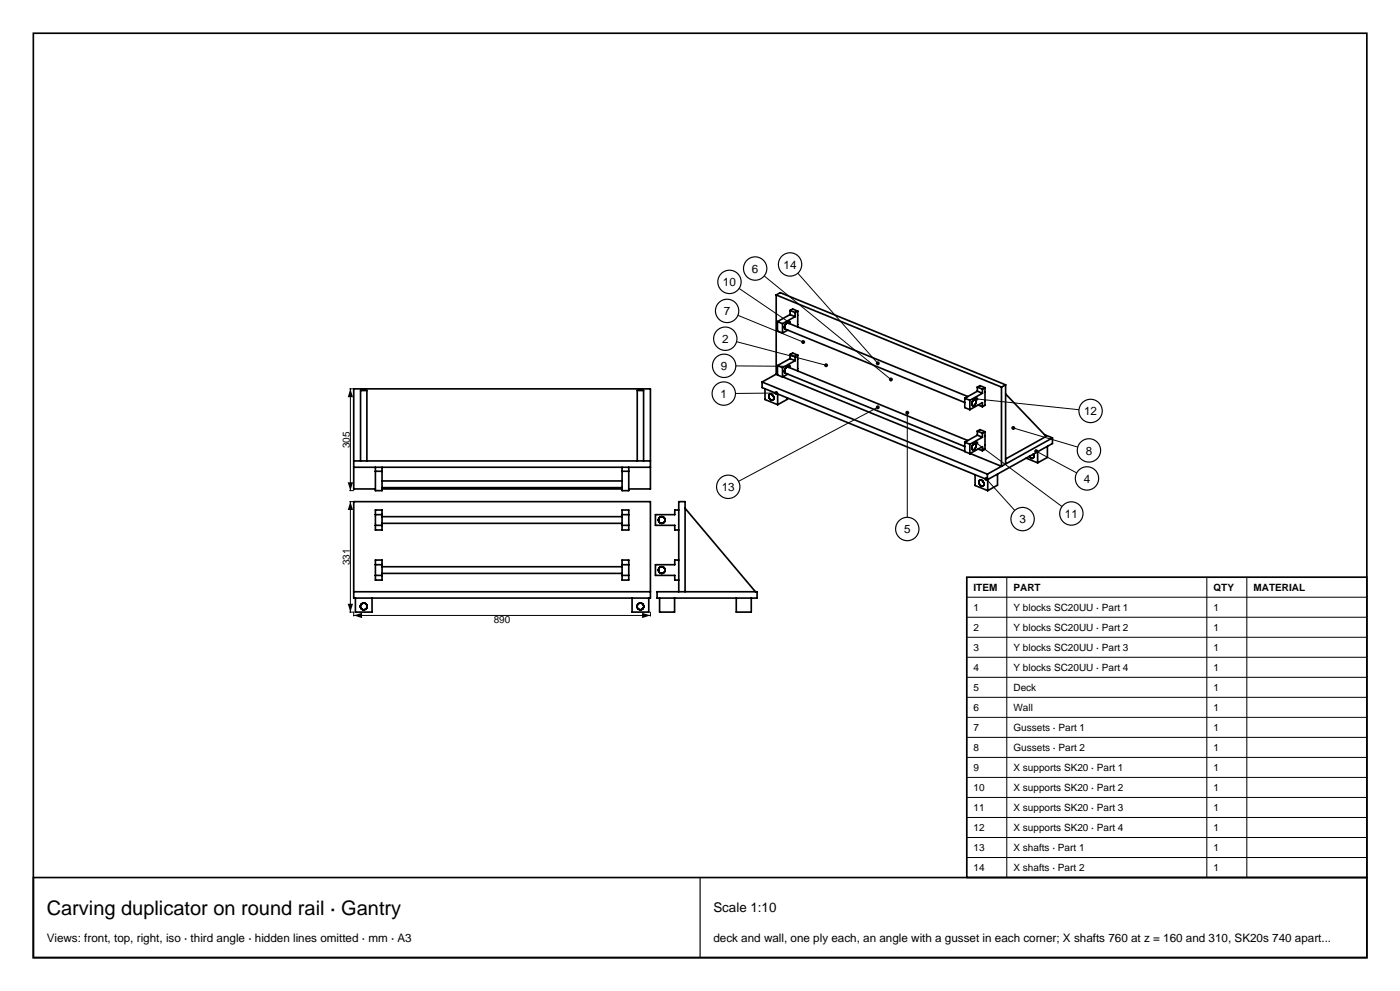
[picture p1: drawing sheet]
<svg xmlns="http://www.w3.org/2000/svg" width="420mm" height="297mm" viewBox="0 0 420 297" stroke-linecap="round" stroke-linejoin="round" font-family="sans-serif">
<g fill="none" stroke="#000" stroke-width=".5">
<path d="M10 10h400.1v277h-400.1zM232.9 88.4v23.7M232.9 88.4l67.5 27.6M232.9 88.4l1.2-.7 67.6 27.6M233.2 96.4v2.8l1.6 .6M233.2 96.4l1.6 .6M234.8 97v2.8M235.5 98.5v.1M235.5 98.6l53.9 22M236 96.8l-.6 .8 .1 .9M236.1 96.8h-.1M236.2 96.8h.1"/>
<path d="M236.2 96.8h-.1M236.3 96.8l54 22M236.3 98.9l-1.5 .9M237 93v1.3M237 93l1.5 .7M237 93l.8-.4 1.5 .6M237 94.3l-3.8 2.1M237 94.3l1.5 .6M238.5 93.7v1.2M238.5 94.9l-3.7 2.1M239.3 93.2v4.8M239.3 93.2l-.8 .5"/>
<path d="M228.6 114.5v1.7l67.6 27.6M228.6 114.5l67.6 27.6M229.5 116.5v3.2l3.8 1.6M230.7 118.3l-.1 .5 .3 .6 .8 .5M230.8 118.3h-.1M230.8 118.2v.1M230.9 118.2h-.1M231 118.1l-.1 .1M231 118.1h.1M231.3 118.1h.1M231.3 118.1h-.3M231.3 118.1l.7 .7 .1 .9"/>
<path d="M231.8 119.9h-.1M232.1 119.7l-.3 .2M232.1 119.7h.1M232.9 112.1l-4.3 2.4M232.9 112.1l.3 .2M233.2 109.6v2.8l1.6 .6M233.2 109.6l1.6 .6M233.3 118.1v3.2M234.8 110.2v2.8M234.9 113l54.5 22.3M235.4 111.5v.1M235.4 111.6l.1 .2"/>
<path d="M235.5 111.8h.1M235.5 111.8l53.9 22M236 110l-.5 .7-.1 .8M236.1 110h-.1M236.2 110h.1M236.2 110h-.1M236.2 119.3v.4l-2.9 1.6M236.3 110l54 22M236.3 112.1l-1.5 .9M237 106.2l1.5 .7M237 106.2l.8-.4 1.5 .6M237 106.2v1.3"/>
<path d="M237 107.5l-3.8 2.1M237 107.5l1.5 .6M238.5 106.9v1.2M238.5 108.1l-3.7 2.1M239.3 106.4v4.8M239.3 106.4l-.8 .5M289.4 119.3v2.9l1.6 .6M289.4 119.3l1.6 .7M291 120v2.8M292.3 119.8l-.6 .6-.1 .9M292.3 119.7l.3 .1M292.3 119.7v.1"/>
<path d="M292.6 119.8h.1M292.7 119.8v.1M292.7 119.9l.1 .1M293.2 116l1.5 .6M293.2 117.2l1.5 .7M293.2 116v1.2M293.2 116l.8-.4 1.5 .6M293.2 117.2l-3.8 2.1M294.7 116.6v1.3M294.7 117.9l-3.7 2.1M295.5 116.2v5.3l-.8 .4M295.5 116.2l-.8 .4"/>
<path d="M300.4 116v23.8l-9.4-3.9M301.7 115.3v23.8M301.7 115.3l-1.3 .7M301.7 118.1l12.2 12.7-12.2 6.8M106.1 138.1h89M108.2 138.1v-21.1h1.9v21.1M191.2 138.1v-21.1h1.9v21.1M289.4 132.5v2.8l1.6 .7M289.4 132.5l1.6 .6M291 133.1v2.9M291.6 121.3v.1M291.6 121.4l.1 .1"/>
<path d="M291.7 134.7h.1M291.7 121.5h.1M291.7 121.5v.1M291.7 134.7l.1 .1M291.7 121.6h.1M291.8 134.8h.1M292.2 134.7l-.3 .1M292.2 121.5l-.4 .1M292.3 133l-.7 .7 .1 1M292.3 134.7h-.1M292.3 121.5h-.1M292.3 132.9v.1"/>
<path d="M292.4 134.6l-.1 .1M292.5 134.5l-.1 .1M292.5 132.9h.1M292.5 132.9h-.2M292.6 132.9v.1M292.6 133h.1M292.7 133v.1M292.7 133.1l.1 .1M292.8 133.2h.1M292.8 133.2v.7l-.3 .6M292.8 120v.1M292.8 120.1l-.1 .7-.4 .7"/>
<path d="M293.2 129.2l1.5 .6M293.2 129.2l.8-.4 1.5 .6M293.2 130.4l1.5 .7M293.2 129.2v1.2M293.2 130.4l-3.8 2.1M293.5 134.6l1.2 .5M293.5 121.4l1.2 .5M294.7 121.9v-1.2l-3.7 2.1M294.7 129.8v1.3M294.7 135.1v-1.2l-3.7 2.1M294.7 131.1l-3.7 2M295.5 129.4v5.3l-.8 .4"/>
<path d="M295.5 129.4l-.8 .4M307.8 137.3l3.5 1.4M308.8 136.8l.1 .1M308.9 136.9l.1 .1M309 137l.1 .2M309.1 137.2h.1M309.2 137.2l.4 .2M309.6 137.4h.1M309.8 137.4h-.2M309.9 137.3l-.1 .1M309.9 137.3h.1M310 136.1l.2 .6-.2 .5"/>
<path d="M310 137.2l-.1 .1M311.3 135.4v3.3M313.4 130.3l2.3 .9M314.2 133.8v3.3l-2.9 1.6M315.7 131.2v1.7l-19.5 10.9M315.7 131.2l-19.5 10.9M106.1 150.3h89v28.9h-89zM106.1 140h89M112.6 146.5h-6.5v-30h89v30h-6.5M112.6 140v7h2v-7M112.6 152.8h2v6h-2zM112.6 157.4h2"/>
<path d="M112.6 154.2h2M112.6 141.2h2M114.6 156.8h72M114.6 154.8h72M114.6 146.5h72M114.6 144.1h72M114.6 146.1h72M186.6 152.8h2v6h-2zM186.6 157.4h2M186.6 154.2h2M186.6 140v7h2v-7M186.6 141.2h2"/>
<path d="M197.8 155.1a1 1 0 0 0 0 1.5 1 1 0 0 0 1.4 0 1 1 0 0 0 0-1.5M197.9 155.1a1 1 0 0 1 1.3 0M197.9 155.1h-.1M199.2 155.1h.1M203.6 152.8h-1.2v1.4h-5.8v3.2h5.8v1.4h1.2M205.5 152.3l21.1 25M292.5 142.3v3.2l3.8 1.5M293.7 144.2l.1 .8 .6 .7M293.7 144.1v.1M294 143.9l-.3 .2M294.1 143.8l.4 .1M294.1 143.8l-.1 .1"/>
<path d="M294.4 145.7h.1M294.5 143.9l.1 .1M294.6 144l.5 .7v.8M295 145.5l-.5 .2M295.1 145.5h-.1M296.2 142.1v1.7M296.3 143.7v3.3M299.2 142.1v3.3l-2.9 1.6M106.1 177.3h89M106.6 179.2v4.2h5v-4.2M112.6 167.8h2v6h-2zM112.6 172.4h2"/>
<path d="M112.6 169.2h2M114.6 171.8h72M114.6 169.8h72M186.6 167.8h2v6h-2zM186.6 172.4h2M186.6 169.2h2M189.6 179.2v4.2h5v-4.2M197.1 177.3h30v1.9h-30zM197.9 179.2v4.2h4.5v-4.2M203.6 177.3v-27h1.9v27M203.6 167.8h-1.2v1.4h-5.8v3.2h5.8v1.4h1.2M220.9 179.2v4.2h4.5v-4.2"/>
<path d="M109.8 182.5l-.1 .1"/>
<circle cx="198.5" cy="170.8" r="1"/>
<circle cx="109.1" cy="181.7" r="1"/>
<circle cx="192.1" cy="181.7" r="1"/>
</g>
<path d="M104.9 116.5h1.2M105.1 116.5v30.5M232.9 117.8l-12.3 .1M104.9 150.3h1.2M104.9 147h1.2M105.1 150.3v33.1M104.9 183.4h1.2v1.2M106.1 184.4h89M195.1 183.4v1.2" fill="none" stroke="#000" stroke-width=".3"/>
<g fill="#000">
<path d="M105.1 116.5l.8 2.5h-1.6zM105.1 150.3l.8 2.5h-1.6zM104.3 144.5h1.6l-.8 2.5zM104.3 180.9h1.6l-.8 2.5zM106.1 184.4l2.5-.8v1.6zM192.6 183.6l2.5 .8-2.5 .8z"/>
<circle cx="232.9" cy="117.8" r=".6"/>
</g>
<circle cx="217.1" cy="118" r="3.5" fill="#fff" stroke="#000" stroke-width=".35"/>
<path d="M263.3 122.1l-41.7 22.2" fill="none" stroke="#000" stroke-width=".3"/>
<circle cx="263.3" cy="122.1" r=".6" fill="#000"/>
<circle cx="218.5" cy="145.9" r="3.5" fill="#fff" stroke="#000" stroke-width=".35"/>
<path d="M272.2 123.7v31.3" fill="none" stroke="#000" stroke-width=".3"/>
<circle cx="272.2" cy="123.7" r=".6" fill="#000"/>
<circle cx="272.2" cy="158.5" r="3.5" fill="#fff" stroke="#000" stroke-width=".35"/>
<path d="M295.9 143.5l8.5 9.5" fill="none" stroke="#000" stroke-width=".3"/>
<circle cx="295.9" cy="143.5" r=".6" fill="#000"/>
<circle cx="306.8" cy="155.6" r="3.5" fill="#fff" stroke="#000" stroke-width=".35"/>
<path d="M292.9 132.7l25.7 19.1" fill="none" stroke="#000" stroke-width=".3"/>
<circle cx="292.9" cy="132.7" r=".6" fill="#000"/>
<circle cx="321.4" cy="153.9" r="3.5" fill="#fff" stroke="#000" stroke-width=".35"/>
<path d="M310.9 135.2l12.1 6.5" fill="none" stroke="#000" stroke-width=".3"/>
<circle cx="310.9" cy="135.2" r=".6" fill="#000"/>
<circle cx="326.1" cy="143.4" r="3.5" fill="#fff" stroke="#000" stroke-width=".35"/>
<path d="M304 128.3l19.3 5.7" fill="none" stroke="#000" stroke-width=".3"/>
<circle cx="304" cy="128.3" r=".6" fill="#000"/>
<circle cx="326.7" cy="135" r="3.5" fill="#fff" stroke="#000" stroke-width=".35"/>
<path d="M292.9 119.6l30.8 3.2" fill="none" stroke="#000" stroke-width=".3"/>
<circle cx="292.9" cy="119.6" r=".6" fill="#000"/>
<circle cx="327.2" cy="123.2" r="3.5" fill="#fff" stroke="#000" stroke-width=".35"/>
<path d="M239.3 81.9l24 27" fill="none" stroke="#000" stroke-width=".3"/>
<circle cx="263.3" cy="108.9" r=".6" fill="#000"/>
<circle cx="237" cy="79.3" r="3.5" fill="#fff" stroke="#000" stroke-width=".35"/>
<path d="M229.3 82.7l38 31" fill="none" stroke="#000" stroke-width=".3"/>
<circle cx="267.3" cy="113.7" r=".6" fill="#000"/>
<circle cx="226.6" cy="80.5" r="3.5" fill="#fff" stroke="#000" stroke-width=".35"/>
<path d="M221.7 86.4l15 10.2" fill="none" stroke="#000" stroke-width=".3"/>
<circle cx="236.7" cy="96.6" r=".6" fill="#000"/>
<circle cx="218.8" cy="84.5" r="3.5" fill="#fff" stroke="#000" stroke-width=".35"/>
<path d="M221.4 94.5l19.6 8" fill="none" stroke="#000" stroke-width=".3"/>
<circle cx="241" cy="102.5" r=".6" fill="#000"/>
<circle cx="218.1" cy="93.2" r="3.5" fill="#fff" stroke="#000" stroke-width=".35"/>
<path d="M221 102.4l26.8 7.1" fill="none" stroke="#000" stroke-width=".3"/>
<circle cx="247.8" cy="109.5" r=".6" fill="#000"/>
<circle cx="217.6" cy="101.5" r="3.5" fill="#fff" stroke="#000" stroke-width=".35"/>
<path d="M220.7 109.7l16 .1" fill="none" stroke="#000" stroke-width=".3"/>
<circle cx="236.7" cy="109.8" r=".6" fill="#000"/>
<circle cx="217.2" cy="109.6" r="3.5" fill="#fff" stroke="#000" stroke-width=".35"/>
<path d="M290 173h120.1v90h-120.1z" fill="#fff" stroke="#000" stroke-width=".5"/>
<g fill="none" stroke="#000" stroke-width=".3">
<path d="M290 179h120.1M302 173v90M362 173v90M374 173v90M290 185h120.1M290 191h120.1M290 197h120.1M290 203h120.1M290 209h120.1M290 215h120.1M290 221h120.1M290 227h120.1"/>
<path d="M290 233h120.1M290 239h120.1M290 245h120.1M290 251h120.1M290 257h120.1"/>
</g>
<path d="M10 263h400.1v24h-400.1z" fill="none" stroke="#000" stroke-width=".5"/>
<path d="M210 263v24" fill="none" stroke="#000" stroke-width=".35"/>
<text font-size="6" x="14" y="274.2">Carving duplicator on round rail · Gantry</text>
<text font-size="4" x="214" y="273.4">Scale 1:10</text>
<g font-size="3.5">
<text x="225.6" y="81.7">6</text>
<text x="235.1" y="80.5">14</text>
<text x="216.9" y="85.7">10</text>
<text x="217.2" y="94.4">7</text>
<text x="216.6" y="102.8">2</text>
<text x="216.3" y="110.9">9</text>
<text x="216.2" y="119.2">1</text>
<text x="325.2" y="124.4">12</text>
<text x="325.7" y="136.2">8</text>
<text x="216.5" y="147.2">13</text>
<text x="325.1" y="144.6">4</text>
<text x="319.5" y="155.2">11</text>
<text x="271.2" y="159.8">5</text>
<text x="305.8" y="156.8">3</text>
<text x="14" y="282.3">Views: front, top, right, iso · third angle · hidden lines omitted · mm · A3</text>
<text x="214" y="282.3">deck and wall, one ply each, an angle with a gusset in each corner; X shafts 760 at z = 160 and 310, SK20s 740 apart...</text>
</g>
<g font-size="3">
<text x="105" y="134.3" transform="rotate(-90 105 134.3)">305</text>
<text x="105" y="169.4" transform="rotate(-90 105 169.4)">331</text>
<text x="292" y="177.1">ITEM</text>
<text x="304" y="177.1">PART</text>
<text x="364" y="177.1">QTY</text>
<text x="376" y="177.1">MATERIAL</text>
<text x="292" y="183.1">1</text>
<text x="304" y="183.1">Y blocks SC20UU · Part 1</text>
<text x="364" y="183.1">1</text>
<text x="148.1" y="186.7">890</text>
<text x="292" y="189.1">2</text>
<text x="304" y="189.1">Y blocks SC20UU · Part 2</text>
<text x="364" y="189.1">1</text>
<text x="292" y="195.1">3</text>
<text x="304" y="195.1">Y blocks SC20UU · Part 3</text>
<text x="364" y="195.1">1</text>
<text x="292" y="201.1">4</text>
<text x="304" y="201.1">Y blocks SC20UU · Part 4</text>
<text x="364" y="201.1">1</text>
<text x="292" y="207.1">5</text>
<text x="304" y="207.1">Deck</text>
<text x="364" y="207.1">1</text>
<text x="292" y="213.1">6</text>
<text x="304" y="213.1">Wall</text>
<text x="364" y="213.1">1</text>
<text x="292" y="219.1">7</text>
<text x="304" y="219.1">Gussets · Part 1</text>
<text x="364" y="219.1">1</text>
<text x="292" y="225.1">8</text>
<text x="304" y="225.1">Gussets · Part 2</text>
<text x="364" y="225.1">1</text>
<text x="292" y="231.1">9</text>
<text x="304" y="231.1">X supports SK20 · Part 1</text>
<text x="364" y="231.1">1</text>
<text x="292" y="237.1">10</text>
<text x="304" y="237.1">X supports SK20 · Part 2</text>
<text x="364" y="237.1">1</text>
<text x="292" y="243.1">11</text>
<text x="304" y="243.1">X supports SK20 · Part 3</text>
<text x="364" y="243.1">1</text>
<text x="292" y="249.1">12</text>
<text x="304" y="249.1">X supports SK20 · Part 4</text>
<text x="364" y="249.1">1</text>
<text x="292" y="255.1">13</text>
<text x="304" y="255.1">X shafts · Part 1</text>
<text x="364" y="255.1">1</text>
<text x="292" y="261.1">14</text>
<text x="304" y="261.1">X shafts · Part 2</text>
<text x="364" y="261.1">1</text>
</g>
</svg>
